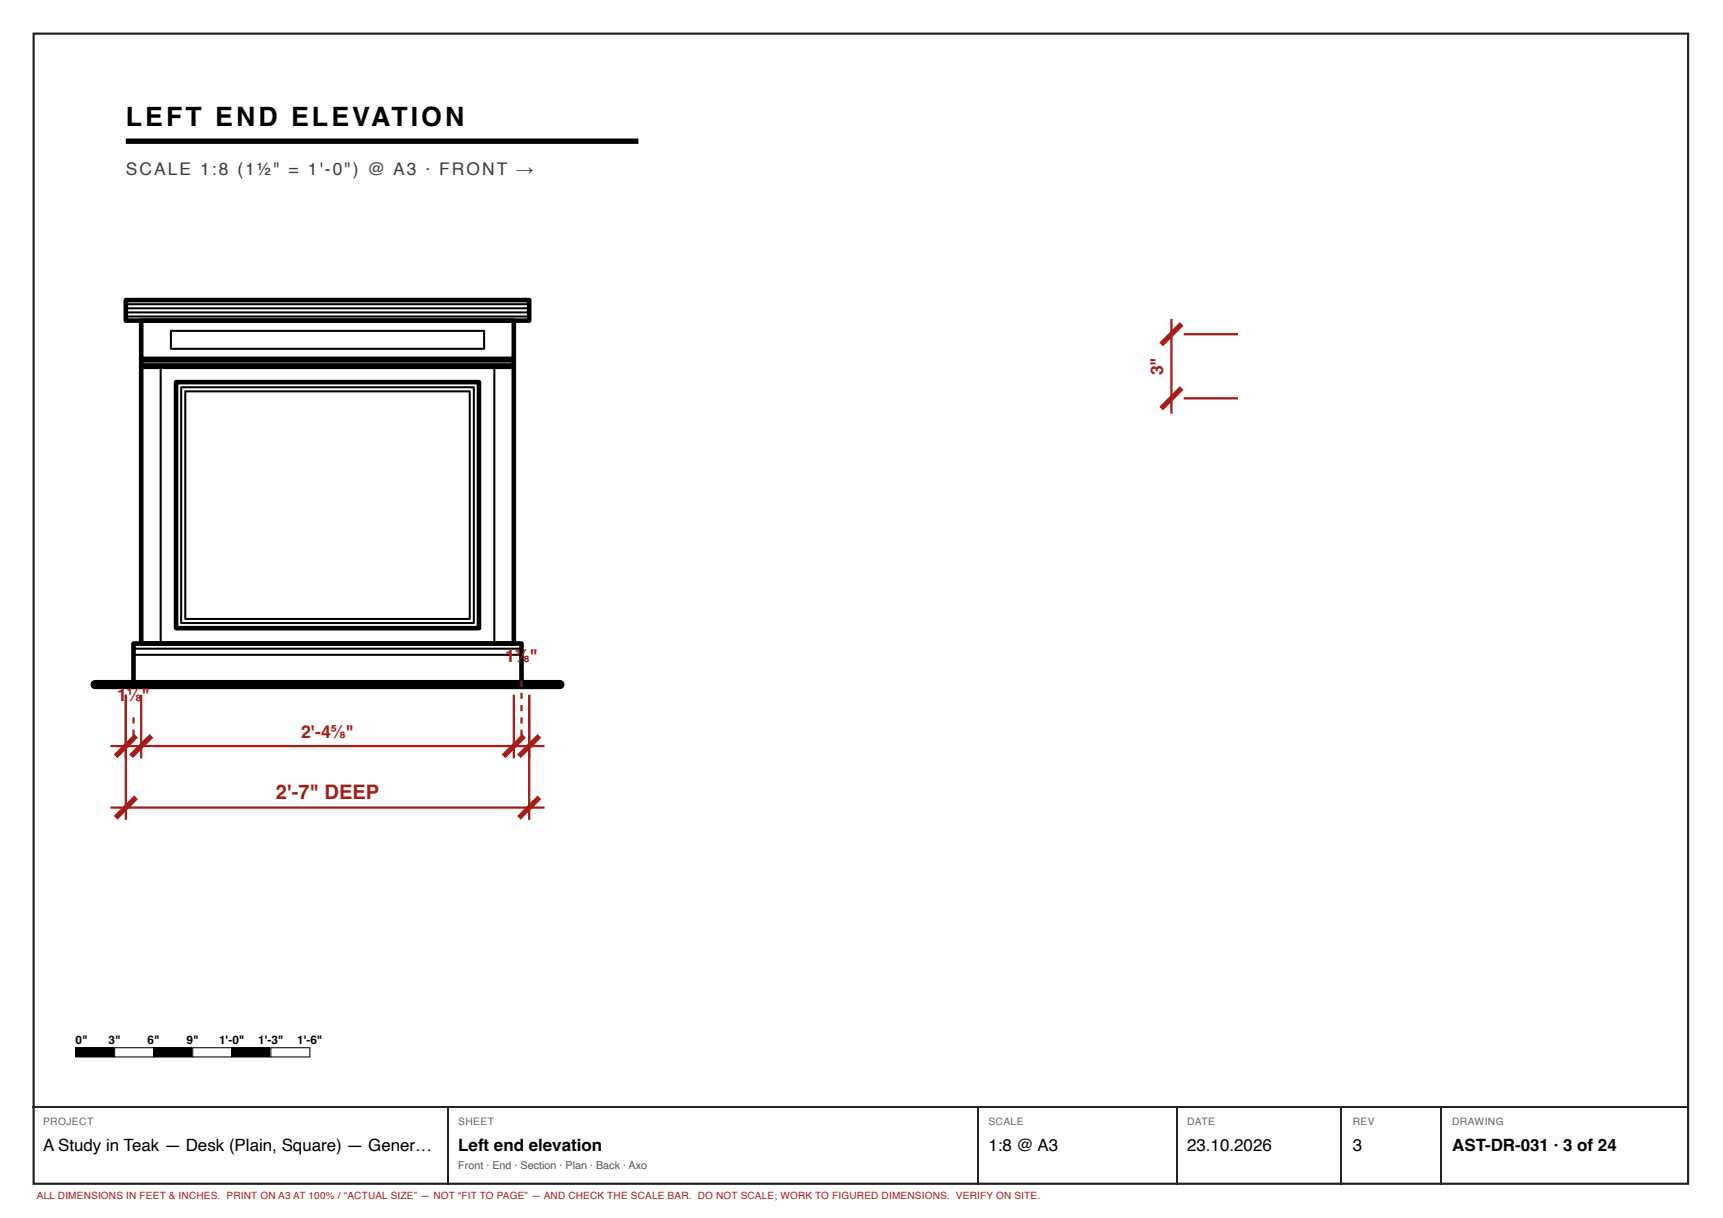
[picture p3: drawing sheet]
<svg xmlns="http://www.w3.org/2000/svg" width="420mm" height="297mm" viewBox="0 0 420 297" stroke-linecap="round" stroke-linejoin="round" font-family="sans-serif">
<path d="M8.2 8.2h403.5v280.5h-403.5z" fill="none" stroke="#222" stroke-width=".53"/>
<path d="M30.7 34.4h125" fill="none" stroke="#000" stroke-width="1.3" stroke-linecap="butt"/>
<path d="M30.7 73.2h98.4v5h-98.4zM34.4 78.2h90.9v9.4h-90.9zM34.4 87.6h90.9v1.8h-90.9zM34.4 89.4h90.9v67.5h-90.9zM42.9 93.2h73.9v60h-73.9zM32.6 156.9h94.6v10h-94.6z" fill="none" stroke="#000" stroke-width="1.1"/>
<g fill="none" stroke="#000" stroke-width=".5">
<path d="M30.7 74.2h98.4M30.7 75.2h98.4M30.7 76.2h98.4M30.7 77.2h98.4M34.4 88.2h90.9M34.4 88.8h90.9M39.2 89.4v67.5M41.7 80.7h76.4v4.4h-76.4zM44.2 94.4h71.4v57.5h-71.4zM45.2 95.4h69.4v55.5h-69.4zM120.6 89.4v67.5M32.6 158.2h94.6"/>
<path d="M32.6 159.7h94.6"/>
</g>
<path d="M23.2 166.9h113.4" fill="none" stroke="#000" stroke-width="2.2"/>
<path d="M30.7 169.4v15.5M34.4 169.4v15.5M125.3 169.4v15.5M129.1 169.4v15.5M26.9 181.9h105.9" fill="none" stroke="#a51d17" stroke-width=".55"/>
<path d="M33.2 179.4l-5 5M36.9 179.4l-5 5M127.8 179.4l-5 5M131.6 179.4l-5 5" fill="none" stroke="#a51d17" stroke-width="1.3" stroke-linecap="butt"/>
<g fill="#a51d17">
<path d="M32.3 177.9h.5v1.5h-.5zM32.3 174.9h.5v1.5h-.5z"/>
<path d="M126.9 177.9h.6v1.5h-.6zM126.9 174.9h.6v1.5h-.6zM126.9 171.9h.6v1.5h-.6zM126.9 168.9h.6v1.5h-.6zM126.9 165.9h.6v1.5h-.6z"/>
</g>
<path d="M285.7 77.8v23.1M288.7 81.5h13.2M288.7 97.1h13.2M30.7 169.4v30.5M129.1 169.4v30.5M26.9 196.9h105.9" fill="none" stroke="#a51d17" stroke-width=".55"/>
<path d="M288.2 79l-5 5M288.2 94.6l-5 5M33.2 194.4l-5 5M131.6 194.4l-5 5" fill="none" stroke="#a51d17" stroke-width="1.3" stroke-linecap="butt"/>
<path d="M18.4 255.5h9.6v2.2h-9.6z" fill="#000"/>
<path d="M18.4 255.5h9.6v2.2h-9.6z" fill="none" stroke="#000" stroke-width=".25"/>
<path d="M28 255.5h9.5v2.2h-9.5z" fill="#fff"/>
<path d="M28 255.5h9.5v2.2h-9.5zM37.5 255.5h9.5v2.2h-9.5z" fill="none" stroke="#000" stroke-width=".25"/>
<path d="M37.5 255.5h9.5v2.2h-9.5z" fill="#000"/>
<path d="M47 255.5h9.5v2.2h-9.5z" fill="#fff"/>
<path d="M47 255.5h9.5v2.2h-9.5zM56.5 255.5h9.5v2.2h-9.5z" fill="none" stroke="#000" stroke-width=".25"/>
<path d="M56.5 255.5h9.5v2.2h-9.5z" fill="#000"/>
<path d="M66.1 255.5h9.5v2.2h-9.5z" fill="#fff"/>
<path d="M66.1 255.5h9.5v2.2h-9.5z" fill="none" stroke="#000" stroke-width=".25"/>
<path d="M7.9 270h404.1M109.1 270.1v18.8M238.5 270.1v18.8M286.9 270.1v18.8M327.2 270.1v18.8M351.5 270.1v18.8" fill="none" stroke="#222" stroke-width=".26"/>
<text font-size="6.5" x="30.7" y="30.7">LEFT END ELEVATION</text>
<text font-size="4.9" fill="#a51d17" x="67.3" y="194.9">2'-7&quot; DEEP</text>
<g font-size="4.3" fill="#a51d17">
<text x="283.7" y="91.5" transform="rotate(-90 283.7 91.5)">3&quot;</text>
<text x="123.2" y="161.4">1⅛&quot;</text>
<text x="28.5" y="170.9">1</text>
<text x="30.9" y="170.9">⅛</text>
<text x="34.5" y="170.9">&quot;</text>
<text x="73.4" y="179.9">2'-4⅝&quot;</text>
</g>
<text font-size="4.2" fill="#3d3d3d" x="30.7" y="42.7">SCALE 1:8 (1½&quot; = 1'-0&quot;) @ A3 · FRONT →</text>
<g font-size="4.1">
<text x="10.5" y="280.7">A Study in Teak — Desk (Plain, Square) — Gener…</text>
<text x="111.8" y="280.7">Left end elevation</text>
<text x="241" y="280.7">1:8 @ A3</text>
<text x="289.5" y="280.7">23.10.2026</text>
<text x="329.9" y="280.7">3</text>
<text x="354.1" y="280.7">AST-DR-031 · 3 of 24</text>
</g>
<g font-size="2.9">
<text x="18.4" y="254.5">0&quot;</text>
<text x="26.5" y="254.5">3&quot;</text>
<text x="36" y="254.5">6&quot;</text>
<text x="45.5" y="254.5">9&quot;</text>
<text x="53.4" y="254.5">1'-0&quot;</text>
<text x="62.9" y="254.5">1'-3&quot;</text>
<text x="72.5" y="254.5">1'-6&quot;</text>
</g>
<text font-size="2.6" fill="#555" x="111.8" y="285">Front · End · Section · Plan · Back · Axo</text>
<g font-size="2.5" fill="#666">
<text x="10.5" y="274.4">PROJECT</text>
<text x="111.8" y="274.4">SHEET</text>
<text x="241" y="274.4">SCALE</text>
<text x="289.5" y="274.4">DATE</text>
<text x="329.9" y="274.4">REV</text>
<text x="354.1" y="274.4">DRAWING</text>
</g>
<text font-size="2.4" fill="#a51d17" x="9" y="292.4">ALL DIMENSIONS IN FEET &amp; INCHES. PRINT ON A3 AT 100% / “ACTUAL SIZE” — NOT “FIT TO PAGE” — AND CHECK THE SCALE BAR. DO NOT SCALE; WORK TO FIGURED DIMENSIONS. VERIFY ON SITE.</text>
</svg>
